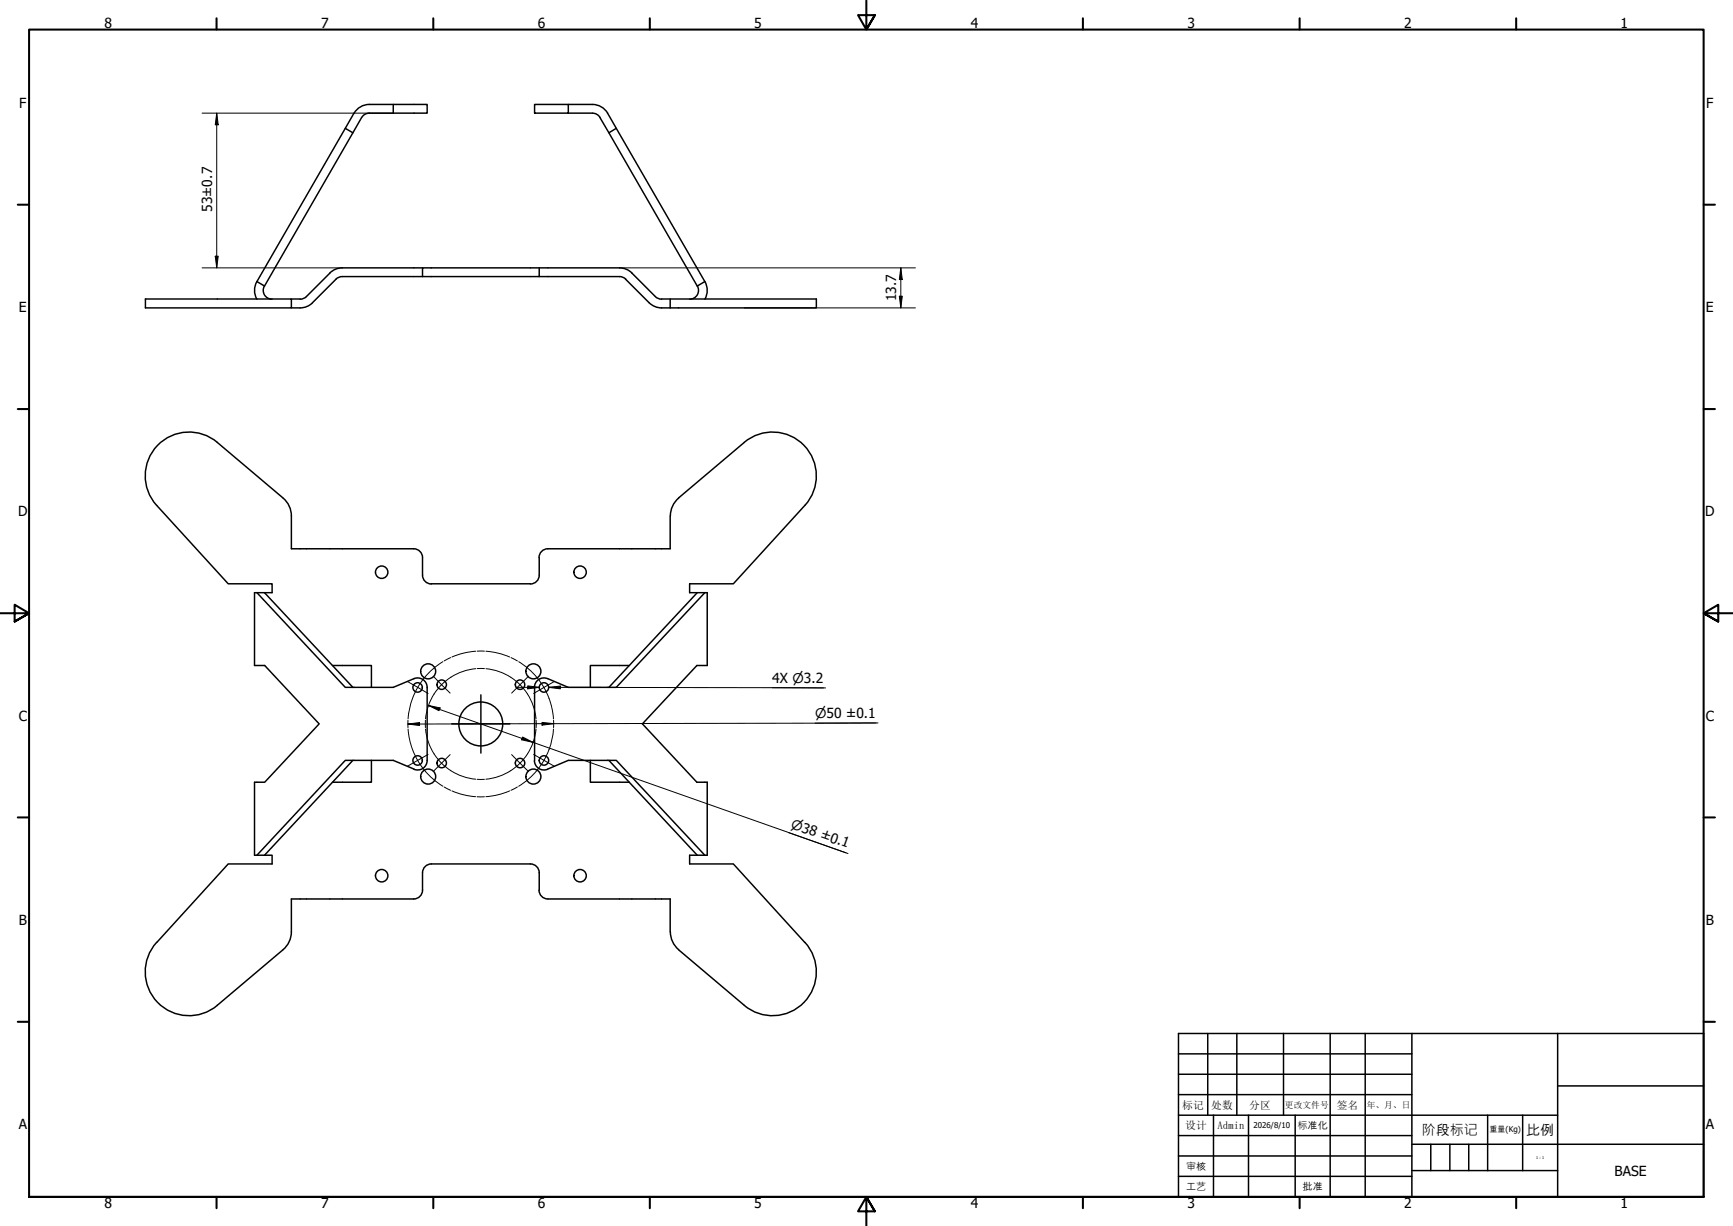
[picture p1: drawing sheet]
<svg xmlns="http://www.w3.org/2000/svg" width="594mm" height="420mm" viewBox="0 0 594 420" stroke-linecap="round" stroke-linejoin="round" font-family="sans-serif">
<g fill="none" stroke="#000" stroke-width=".51">
<path d="M121.3 38.8l-33.2 57.7 2.6 1.5M134.8 38.8v-3h11.6v3h-19.8l-1.5 .4-1.1 1.1M134.8 35.8h-8.2a6 6 0 0 0-5.2 3M183.3 35.8h11.5v3h-11.5zM194.8 38.8h8.8l1 .4 .8 .6 33.6 58.2M194.8 35.8h8.3a6 6 0 0 1 5.2 3M208.3 38.8l33.3 57.7-2.6 1.5M118.4 44l2.6 1.5M124 40.3l-33.3 57.7M211.3 44l-2.6 1.5M88.1 96.5a6 6 0 0 0 0 6M90.6 98a3 3 0 0 0 2.6 4.5"/>
<path d="M113.1 93.6l-8.1 8-.7 .6-1.4 .3M144.8 91.8h-27.5l-2 .3-2.2 1.5M184.8 91.8h-40v3M184.8 94.8h27.6l.9 .1 1.2 .8M214.4 95.7l8.1 8M216.6 93.6l8.4 8.4 1.3 .5h3.4M216.6 93.6l-1.6-1.2-1.9-.6h-28.3v3h-68l-1.6 .9-8.1 8M239.1 98a3 3 0 0 1-2.7 4.5M241.6 96.5a6 6 0 0 1 0 6M49.8 102.5h50.1v3h-50.1zM99.9 102.5h3M99.9 105.5h3"/>
<path d="M107.1 103.8l-2.2 1.4-2 .3M222.5 103.8l1.7 1.1 2.6 .6h53v-3h-50.1v3M97 170.7l-22.5-19.1a15 15 0 0 0-20.5 1.1 15 15 0 0 0-.3 20.5l24.5 26.9h15.1v3h-2.6M97.1 170.7a8 8 0 0 1 2.8 6.1v11.3h41.9a3 3 0 0 1 3 3v6a3 3 0 0 0 3.1 3M232.6 170.7l22.5-19.1a15 15 0 0 1 20.5 1.1 15 15 0 0 1 .3 20.5M232.6 170.7a8 8 0 0 0-2.8 6.1l-.1 11.3h-41.9M275.9 173.2l-24.5 26.9h-15v3h5.2M184.8 191.1v6a3 3 0 0 1-3 3M187.8 188.1a3 3 0 0 0-3 3M88.1 203.1l30.3 32.5h16.4l7.1-3a3.3 3.3 0 0 1 4.5 3v25a3.3 3.3 0 0 1-4.5 3M90.7 203.1h-3.5v25h3.5l18.7 20-18.7 20h-3.5v25h6.1v3h-15.1l-24.5 26.9M90.7 203.1l30.3 32.5"/>
<path d="M147.8 200.1h34M239 203.1l-30.3 32.5M241.6 203.1l-30.3 32.5h-16.5l-7.1-3a3.2 3.2 0 0 0-4.4 3l-.1 25a3.3 3.3 0 0 0 4.5 3M241.6 203.1h.8v25h-3.5l-18.7 20 18.7 20h3.5v25h-6v3h15l24.5 26.9M114 228.1h13.3v7.5M215.7 228.1h-13.3v7.5M121 260.6l-30.3 32.5M127.3 260.6v7.5h-13.3M141.9 263.6l-7.1-3h-16.4l-30.3 32.5M187.8 263.6l7-3h16.5l30.3 32.5M202.4 260.6v7.5h13.3M208.7 260.6l30.3 32.5"/>
<path d="M181.8 296.1h-33.9a3 3 0 0 0-3.1 3v6a3 3 0 0 1-3 3h-41.9v11.3M181.8 296.1a3 3 0 0 1 3 3v6M99.9 319.4a8 8 0 0 1-2.8 6M184.8 305.1a3 3 0 0 0 3 3M187.8 308.1h41.9v11.3M229.8 319.4a8 8 0 0 0 2.8 6M53.7 323a15 15 0 0 0 .3 20.5 15 15 0 0 0 20.5 1l22.5-19M275.9 323a15 15 0 0 1-.3 20.5 15 15 0 0 1-20.5 1l-22.5-19"/>
<circle cx="130.8" cy="196.1" r="2.13"/>
<circle cx="198.9" cy="196.1" r="2.13"/>
<circle cx="143.2" cy="235.6" r="1.62"/>
<circle cx="146.8" cy="230.1" r="2.57"/>
<circle cx="151.4" cy="234.6" r="1.62"/>
<circle cx="178.3" cy="234.6" r="1.62"/>
<circle cx="182.8" cy="230.1" r="2.57"/>
<circle cx="186.5" cy="235.6" r="1.62"/>
<circle cx="164.8" cy="248.1" r="7.5"/>
<circle cx="143.2" cy="260.6" r="1.62"/>
<circle cx="146.8" cy="266.1" r="2.57"/>
<circle cx="151.4" cy="261.5" r="1.62"/>
<circle cx="178.3" cy="261.5" r="1.62"/>
<circle cx="182.8" cy="266.1" r="2.57"/>
<circle cx="186.5" cy="260.6" r="1.62"/>
<circle cx="130.8" cy="300.1" r="2.13"/>
<circle cx="198.9" cy="300.1" r="2.13"/>
</g>
<g fill="none" stroke="#000" stroke-width=".7">
<path d="M74.2 6.3v3.8M148.5 6.3v3.8M222.8 6.3v3.8M297 .2v9.9l-2.9-4.9h5.8l-2.9 4.9 2.9-4.9M371.2 6.3v3.8M445.5 6.3v3.8M519.7 6.3v3.8M6.1 70.1h3.9M584 70.1h3.9M6.1 140.2h3.9M584 140.2h3.9M0 210.2h10l-5-3v5.8l5-2.8-5 2.8"/>
<path d="M594 210.2h-10l5-3v5.8l-5-2.8 5 2.8M6.1 280.1h3.9M584 280.1h3.9M6.1 350.2h3.9M584 350.2h3.9M10 410.2v-400.1h574v400.1h-574h574M74.2 410.2v3.9M148.5 410.2v3.9M222.8 410.2v3.9M299.9 415.1l-2.9-4.9 2.9 4.9h-5.8l2.9-4.9v10M371.2 410.2v3.9M445.5 410.2v3.9"/>
<path d="M519.7 410.2v3.9"/>
</g>
<g fill="none" stroke="#000" stroke-width=".51">
<path d="M404 354.2h180v56h-180zM414 354.2v28M424 354.2v28M440 354.2v28M456 354.2v56M468 354.2v56M484 354.2v56M534 354.2v56M404 361.2h80M404 368.2h80M404 375.1h80M534 372.2h50"/>
<path d="M404 396.2h80M404 389.2h80M404 382.2h130M416 382.2v28M428 382.2v28M444 382.2v28M484 392.2h100M490.5 392.2v9M497 392.2v9M503.5 392.2v9M510 382.2v19M522 382.2v19"/>
<path d="M404 403.1h80M484 401.2h50"/>
</g>
<g fill="none" stroke="#000" stroke-width=".34">
<path d="M69.3 38.8h65.5M74.3 38.8l.5 4h-1zM74.3 38.8v53M69.3 91.8h48M73.8 87.8h1l-.5 4zM212.3 91.8h101.5M308.8 91.8l.5 4h-1zM308.8 91.8v13.7M255.1 105.5h58.7M308.3 101.5h1l-.5 4zM176.9 235.6h8M180.9 235.1l4 .5-4 .5z"/>
<path d="M188.1 235.6l4-.5v1zM192.1 235.6h-4l94.9 .2M264.7 235.7l17.6 .1M139.8 248.1l4-.5v1zM146.9 241.8l4 .8-.4 1zM146.9 241.8l143.8 50.7M179.1 252.6l3.7 1.8-4-.9zM185.8 247.6l4 .4-4 .5zM300.3 247.8h-20.9M301 247.8l-161.2 .3M270.3 285.3l19.7 7"/>
</g>
<path d="M74.3 38.8l.5 4h-1zM73.8 87.8h1l-.5 4zM308.8 91.8l.5 4h-1zM308.3 101.5h1l-.5 4zM180.9 235.1l4 .5-4 .5zM188.1 235.6l4-.5v1zM139.8 248.1l4-.5v1zM146.9 241.8l4 .8-.4 1zM179.1 252.6l3.7 1.8-4-.9zM185.8 247.6l4 .4-4 .5z" fill="#000"/>
<path d="M139.6 233.5l7.1 4.2M148.5 231.8l5.8 5.7M164.8 238.1v20M181.2 231.8l-5.8 5.7M190.1 233.5l-7.2 4.2M146.7 258.6l-7.1 4M154.3 258.6l-5.8 5.8M154.8 248.1h20M175.4 258.6l5.8 5.8M182.9 258.6l7.2 4" fill="none" stroke="#000" stroke-width=".34"/>
<g fill="none" stroke="#000" stroke-width=".34">
<path d="M151.8 226.8a25 25 0 0 0-11.9 19.6M154.5 225.4l-2.2 1.1M163.1 229.2a19 19 0 0 0-17.2 17.2M163.1 223.2a25 25 0 0 0-8.2 2M163.6 223.1h2.5M166.1 229.1h-2.5M166.6 223.2a25 25 0 0 1 8.1 2M166.6 229.2a19 19 0 0 1 17.2 17.2M175.2 225.4l2.2 1.1M177.8 226.8a25 25 0 0 1 11.9 19.6M139.9 246.9v2.5M139.9 249.9a25 25 0 0 0 11.9 19.6"/>
<path d="M145.8 246.9v2.5M145.9 249.9a19 19 0 0 0 17.2 17.1M183.8 249.9a19 19 0 0 1-17.2 17.1M183.8 246.9v2.5M189.7 249.9a25 25 0 0 1-11.9 19.6M189.8 246.9v2.5M152.3 269.7l2.2 1.2M154.9 271.1a25 25 0 0 0 8.2 1.9M163.6 267.1h2.5M163.6 273.1h2.5M174.7 271.1a25 25 0 0 1-8.1 1.9M177.4 269.7l-2.2 1.2"/>
</g>
<g font-size="4.8">
<text x="35.8" y="9.8">8</text>
<text x="110" y="9.8">7</text>
<text x="184.3" y="9.8">6</text>
<text x="258.6" y="9.8">5</text>
<text x="332.8" y="9.8">4</text>
<text x="407" y="9.8">3</text>
<text x="481.3" y="9.8">2</text>
<text x="555.6" y="9.8">1</text>
<text x="6.6" y="36.9">F</text>
<text x="584.9" y="36.9">F</text>
<text x="72.7" y="72.7" transform="rotate(-90 72.7 72.7)">53±0.7</text>
<text x="6.5" y="106.9">E</text>
<text x="307.2" y="103.3" transform="rotate(-90 307.2 103.3)">13.7</text>
<text x="584.8" y="106.9">E</text>
<text x="6.2" y="176.9">D</text>
<text x="584.5" y="176.9">D</text>
<text x="264.7" y="234">4X ⌀3.2</text>
<text x="6.4" y="246.9">C</text>
<text x="584.7" y="246.9">C</text>
<text x="6.4" y="316.9">B</text>
<text x="584.7" y="316.9">B</text>
<text x="6.4" y="386.9">A</text>
<text x="487.4" y="388.9">阶段标记</text>
<text x="523.2" y="388.9">比例</text>
<text x="584.7" y="386.9">A</text>
<text x="553.5" y="402.9">BASE</text>
<text x="35.8" y="414.1">8</text>
<text x="110" y="414.1">7</text>
<text x="184.3" y="414.1">6</text>
<text x="258.6" y="414.1">5</text>
<text x="332.8" y="414.1">4</text>
<text x="407" y="414.1">3</text>
<text x="481.3" y="414.1">2</text>
<text x="555.6" y="414.1">1</text>
</g>
<g font-size="4.6">
<text x="279.4" y="246">⌀50 ±0.1</text>
<text x="270.9" y="283.6" transform="rotate(19 270.9 283.6)">⌀38 ±0.1</text>
</g>
<g font-size="3.7">
<text x="405.3" y="380">标记</text>
<text x="415.2" y="380">处数</text>
<text x="428.2" y="380">分区</text>
<text x="458.3" y="380">签名</text>
<text x="406.3" y="386.9">设计</text>
<text x="417.3" y="387">Admin</text>
</g>
<g font-size="3.4">
<text x="444.8" y="386.9">标准化</text>
<text x="406.6" y="400.9">审核</text>
<text x="406.6" y="408">工艺</text>
<text x="446.5" y="407.9">批准</text>
</g>
<g font-size="3">
<text x="440.5" y="379.7">更改文件号</text>
<text x="468.5" y="379.7">年、月、日</text>
</g>
<g font-size="2.7">
<text x="429.7" y="386.5">2026/8/10</text>
<text x="510.6" y="388">重量(Kg)</text>
</g>
<text font-size="1.3" x="526.6" y="397.2">1 : 1</text>
</svg>
